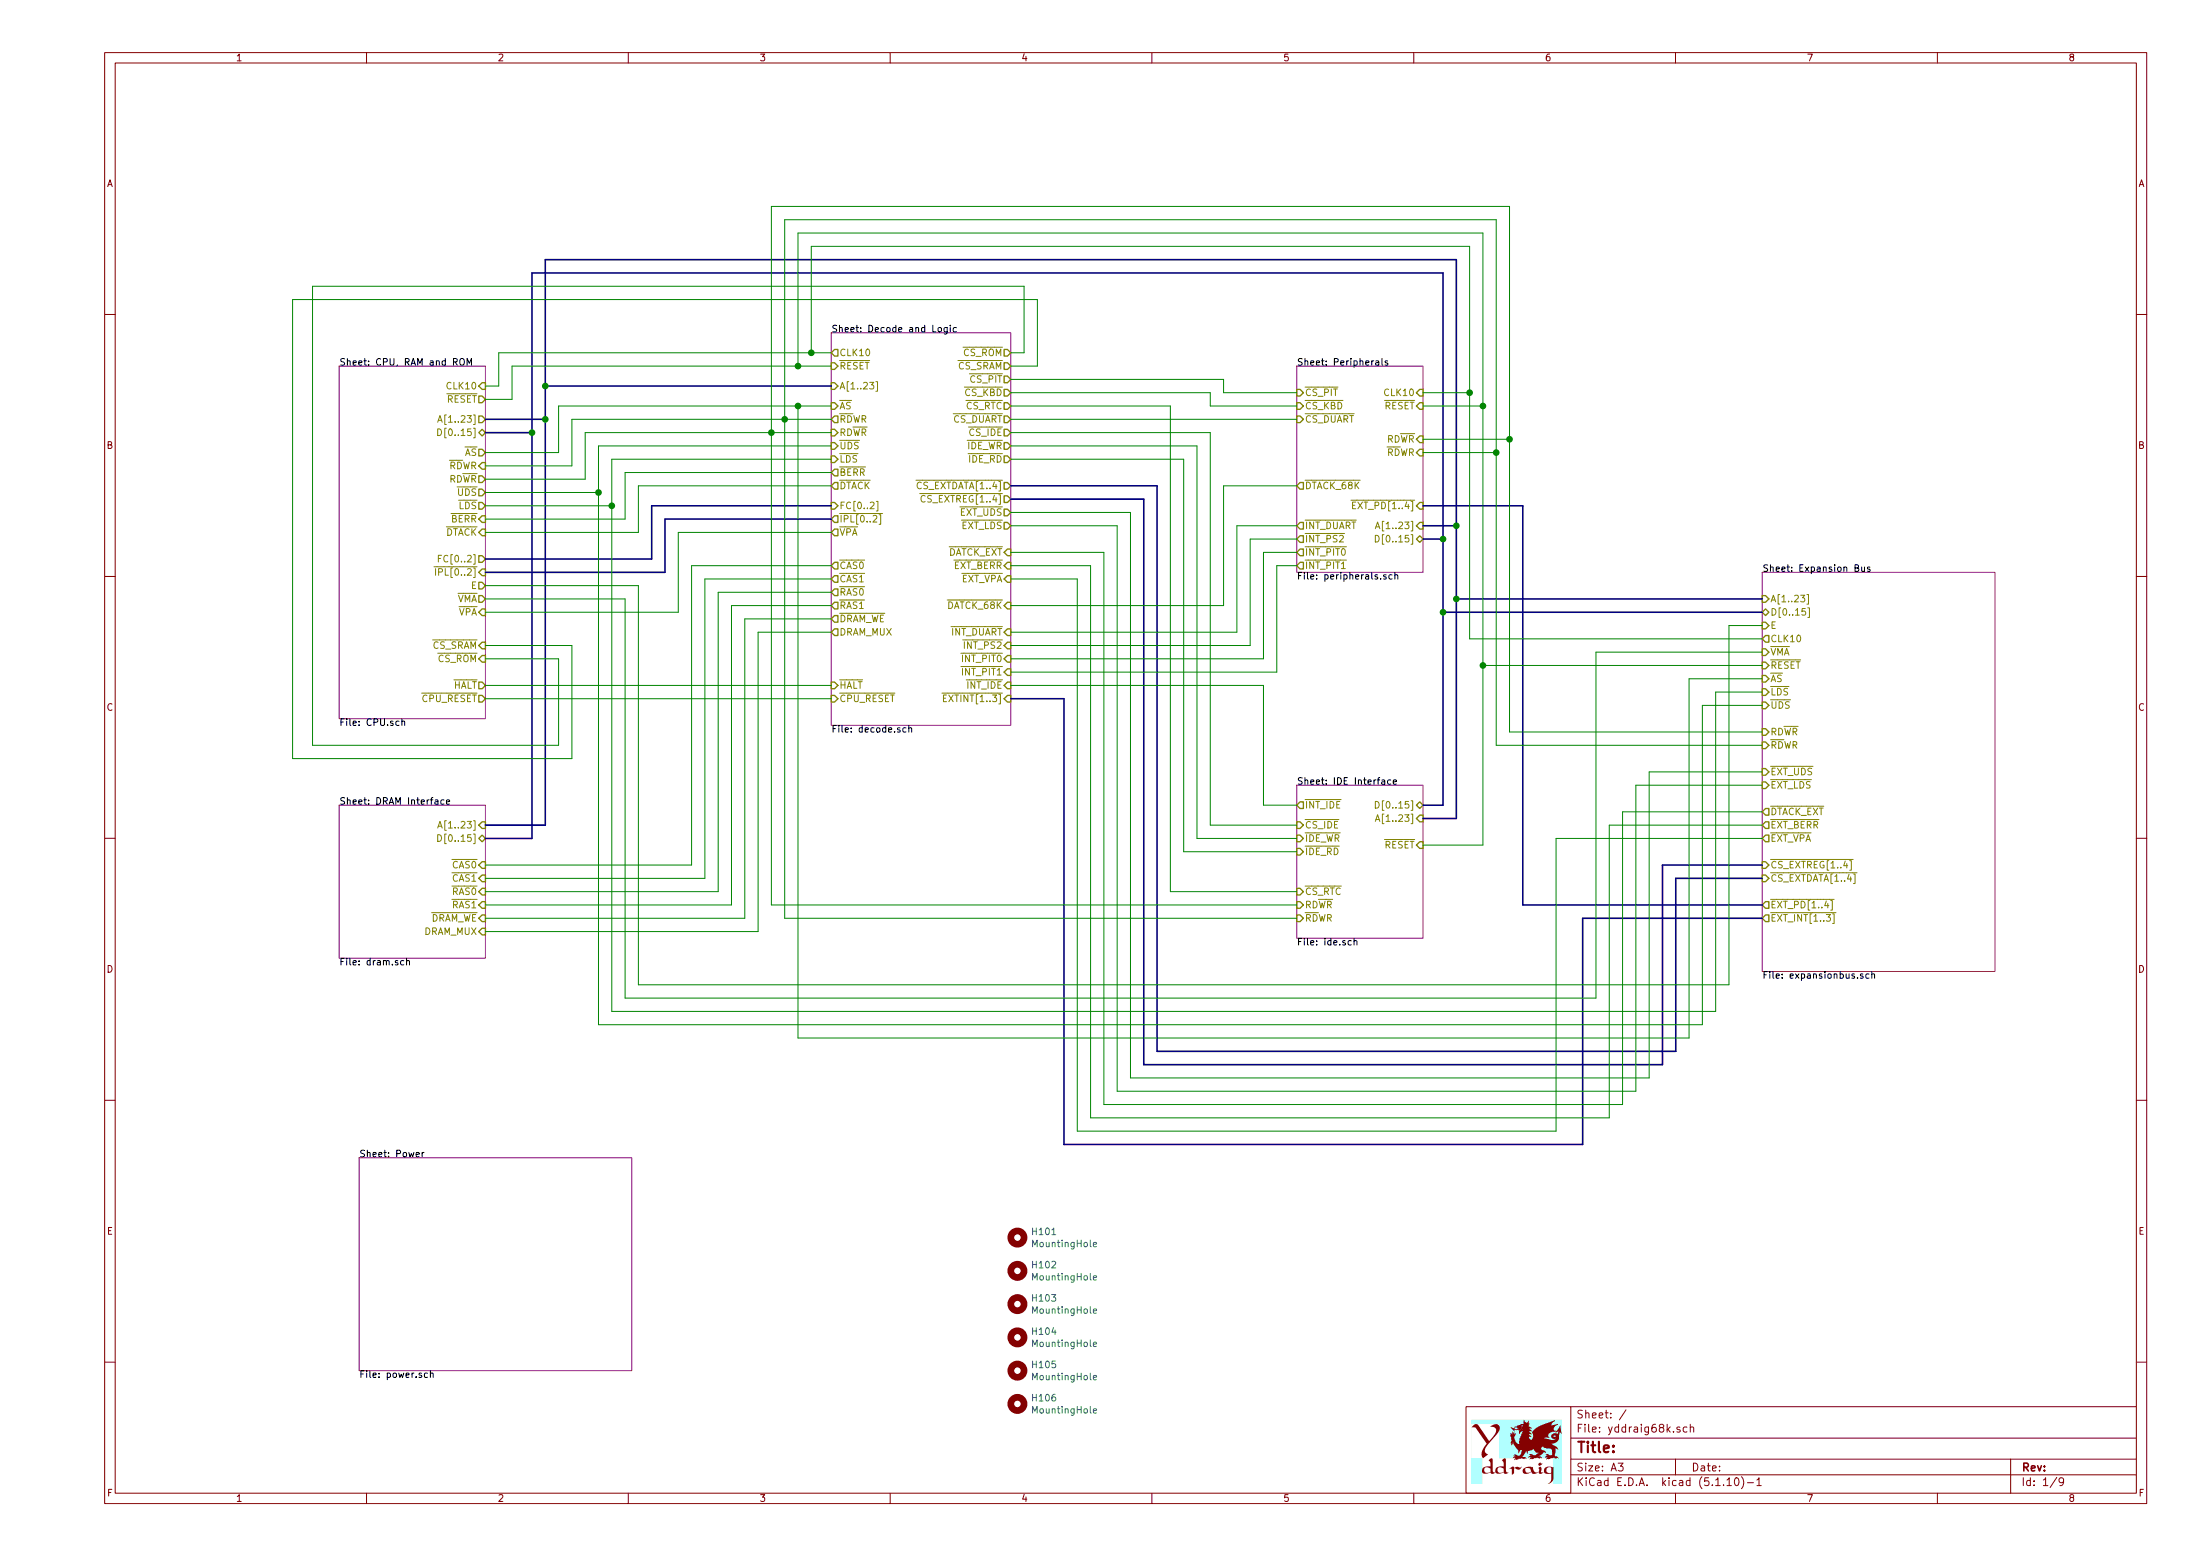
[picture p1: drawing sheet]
EESchema Schematic File Version 4
EELAYER 30 0
EELAYER END
$Descr A3 16535 11693
encoding utf-8
Sheet 1 9
Title ""
Date ""
Rev ""
Comp ""
Comment1 ""
Comment2 ""
Comment3 ""
Comment4 ""
$EndDescr
$Sheet
S 2700 8700 2050 1600
U 6058AC66
F0 "Power" 50
F1 "power.sch" 50
$EndSheet
$Sheet
S 2550 2750 1100 2650
U 606E9E62
F0 "CPU, RAM and ROM" 50
F1 "CPU.sch" 50
F2 "A[1..23]" O R 3650 3150 50 
F3 "D[0..15]" B R 3650 3250 50 
F4 "~AS" O R 3650 3400 50 
F5 "~UDS" O R 3650 3700 50 
F6 "~LDS" O R 3650 3800 50 
F7 "RD~WR" O R 3650 3600 50 
F8 "CLK10" I R 3650 2900 50 
F9 "~VPA" I R 3650 4600 50 
F10 "~RESET" O R 3650 3000 50 
F11 "~CS_SRAM" I R 3650 4850 50 
F12 "~CS_ROM" I R 3650 4950 50 
F13 "~IPL[0..2]" I R 3650 4300 50 
F14 "FC[0..2]" O R 3650 4200 50 
F15 "~BERR" I R 3650 3900 50 
F16 "~DTACK" I R 3650 4000 50 
F17 "~HALT" O R 3650 5150 50 
F18 "~CPU_RESET" O R 3650 5250 50 
F19 "~RD~WR" I R 3650 3500 50 
F20 "~VMA" O R 3650 4500 50 
F21 "E" O R 3650 4400 50 
$EndSheet
$Sheet
S 6250 2500 1350 2950
U 60E7F270
F0 "Decode and Logic" 50
F1 "decode.sch" 50
F2 "CLK10" O L 6250 2650 50 
F3 "~RESET" I L 6250 2750 50 
F4 "A[1..23]" I L 6250 2900 50 
F5 "~AS" I L 6250 3050 50 
F6 "RD~WR" I L 6250 3250 50 
F7 "~UDS" I L 6250 3350 50 
F8 "~LDS" I L 6250 3450 50 
F9 "FC[0..2]" I L 6250 3800 50 
F10 "~IPL[0..2]" O L 6250 3900 50 
F11 "~VPA" O L 6250 4000 50 
F12 "~CS_ROM" O R 7600 2650 50 
F13 "~CS_SRAM" O R 7600 2750 50 
F14 "~CS_EXTDATA[1..4]" O R 7600 3650 50 
F15 "~CS_EXTREG[1..4]" O R 7600 3750 50 
F16 "~CS_DUART" O R 7600 3150 50 
F17 "~IDE_WR" O R 7600 3350 50 
F18 "~IDE_RD" O R 7600 3450 50 
F19 "~CS_IDE" O R 7600 3250 50 
F20 "~CS_RTC" O R 7600 3050 50 
F21 "~BERR" O L 6250 3550 50 
F22 "~CS_PIT" O R 7600 2850 50 
F23 "~CS_KBD" O R 7600 2950 50 
F24 "~RAS1" O L 6250 4550 50 
F25 "~RAS0" O L 6250 4450 50 
F26 "~CAS0" O L 6250 4250 50 
F27 "~CAS1" O L 6250 4350 50 
F28 "~DRAM_WE" O L 6250 4650 50 
F29 "DRAM_MUX" O L 6250 4750 50 
F30 "~EXT_UDS" O R 7600 3850 50 
F31 "~EXT_LDS" O R 7600 3950 50 
F32 "~INT_IDE" I R 7600 5150 50 
F33 "~INT_DUART" I R 7600 4750 50 
F34 "~INT_PS2" I R 7600 4850 50 
F35 "~DATCK_68K" I R 7600 4550 50 
F36 "~DTACK" O L 6250 3650 50 
F37 "~DATCK_EXT" I R 7600 4150 50 
F38 "~RD~WR" O L 6250 3150 50 
F39 "~EXTINT[1..3]" I R 7600 5250 50 
F40 "~EXT_BERR" I R 7600 4250 50 
F41 "~CPU_RESET" I L 6250 5250 50 
F42 "~HALT" I L 6250 5150 50 
F43 "~EXT_VPA" I R 7600 4350 50 
F44 "~INT_PIT0" I R 7600 4950 50 
F45 "~INT_PIT1" I R 7600 5050 50 
$EndSheet
Wire Wire Line
	3650 2900 3750 2900
Wire Wire Line
	3650 3400 4200 3400
Wire Wire Line
	3650 3600 4400 3600
Wire Wire Line
	4400 3600 4400 3250
Wire Bus Line
	3650 3150 4100 3150
Wire Wire Line
	3750 2650 3750 2900
Wire Wire Line
	3850 3000 3850 2750
Wire Wire Line
	3850 3000 3650 3000
Wire Wire Line
	3750 2650 6100 2650
Wire Wire Line
	3850 2750 6000 2750
Wire Wire Line
	5100 4600 5100 4000
Wire Wire Line
	3650 4600 5100 4600
Wire Bus Line
	5000 4300 5000 3900
Wire Bus Line
	3650 4300 5000 4300
Wire Bus Line
	4900 4200 4900 3800
Wire Bus Line
	3650 4200 4900 4200
Wire Wire Line
	4800 4000 4800 3650
Wire Wire Line
	3650 4000 4800 4000
Wire Wire Line
	4700 3900 4700 3550
Wire Wire Line
	3650 3900 4700 3900
Wire Wire Line
	4600 3800 4600 3450
Wire Wire Line
	3650 3800 4600 3800
Wire Wire Line
	4500 3700 4500 3350
Wire Wire Line
	3650 3700 4500 3700
Wire Wire Line
	6250 4000 5100 4000
Wire Bus Line
	6250 3900 5000 3900
Wire Bus Line
	6250 3800 4900 3800
Wire Wire Line
	6250 3650 4800 3650
Wire Wire Line
	6250 3550 4700 3550
Wire Wire Line
	6250 3450 4600 3450
Wire Wire Line
	6250 3350 4500 3350
Wire Wire Line
	6250 3250 5800 3250
Wire Wire Line
	4200 3050 4200 3400
Wire Wire Line
	6250 3150 5900 3150
Wire Wire Line
	4300 3150 4300 3500
Wire Wire Line
	4300 3500 3650 3500
Wire Wire Line
	2350 2150 2350 5600
Wire Wire Line
	2350 2150 7700 2150
Wire Wire Line
	2200 5700 2200 2250
Wire Wire Line
	2200 2250 7800 2250
Wire Bus Line
	4100 2900 4100 3150
Wire Bus Line
	4100 2900 6250 2900
$Sheet
S 9750 2750 950  1550
U 605A000A
F0 "Peripherals" 50
F1 "peripherals.sch" 50
F2 "~INT_PS2" O L 9750 4050 50 
F3 "RD~WR" I R 10700 3300 50 
F4 "~RD~WR" I R 10700 3400 50 
F5 "~CS_KBD" I L 9750 3050 50 
F6 "~RESET" I R 10700 3050 50 
F7 "~DTACK_68K" O L 9750 3650 50 
F8 "CLK10" I R 10700 2950 50 
F9 "~CS_PIT" I L 9750 2950 50 
F10 "~CS_DUART" I L 9750 3150 50 
F11 "~INT_DUART" O L 9750 3950 50 
F12 "A[1..23]" I R 10700 3950 50 
F13 "D[0..15]" B R 10700 4050 50 
F14 "~EXT_PD[1..4]" I R 10700 3800 50 
F15 "~INT_PIT0" O L 9750 4150 50 
F16 "~INT_PIT1" O L 9750 4250 50 
$EndSheet
Wire Wire Line
	7600 2850 9200 2850
Wire Wire Line
	9200 2850 9200 2950
Wire Wire Line
	9200 2950 9750 2950
Wire Wire Line
	7600 3150 9750 3150
Wire Wire Line
	9750 3050 9100 3050
Wire Wire Line
	9100 3050 9100 2950
Wire Wire Line
	9100 2950 7600 2950
Wire Wire Line
	7600 4550 9200 4550
Wire Wire Line
	9200 4550 9200 3650
Wire Wire Line
	9200 3650 9750 3650
Wire Wire Line
	9750 3950 9300 3950
Wire Wire Line
	9300 3950 9300 4750
Wire Wire Line
	9750 4050 9400 4050
Wire Wire Line
	9400 4050 9400 4850
Wire Wire Line
	9750 4150 9500 4150
Wire Bus Line
	3650 3250 4000 3250
Wire Bus Line
	4000 3250 4000 2050
Wire Bus Line
	4000 2050 10850 2050
Wire Bus Line
	10850 2050 10850 4050
Wire Bus Line
	10850 4050 10700 4050
Wire Bus Line
	4100 2900 4100 1950
Wire Bus Line
	4100 1950 10950 1950
Wire Bus Line
	10950 1950 10950 3950
Wire Bus Line
	10950 3950 10700 3950
Connection ~ 4100 2900
Wire Wire Line
	6100 2650 6100 1850
Wire Wire Line
	6100 1850 11050 1850
Wire Wire Line
	11050 1850 11050 2950
Wire Wire Line
	11050 2950 10700 2950
Connection ~ 6100 2650
Wire Wire Line
	6100 2650 6250 2650
Wire Wire Line
	6000 2750 6000 1750
Wire Wire Line
	6000 1750 11150 1750
Wire Wire Line
	11150 1750 11150 3050
Wire Wire Line
	11150 3050 10700 3050
Connection ~ 6000 2750
Wire Wire Line
	6000 2750 6250 2750
Wire Wire Line
	5900 3150 5900 1650
Wire Wire Line
	5900 1650 11250 1650
Wire Wire Line
	11250 1650 11250 3400
Wire Wire Line
	11250 3400 10700 3400
Connection ~ 5900 3150
Wire Wire Line
	5900 3150 4300 3150
Wire Wire Line
	5800 3250 5800 1550
Wire Wire Line
	5800 1550 11350 1550
Wire Wire Line
	11350 1550 11350 3300
Wire Wire Line
	11350 3300 10700 3300
Connection ~ 5800 3250
Wire Wire Line
	5800 3250 4400 3250
Wire Wire Line
	3650 4850 4300 4850
Wire Wire Line
	2200 5700 4300 5700
Wire Wire Line
	2350 5600 4200 5600
Wire Wire Line
	3650 4950 4200 4950
Wire Bus Line
	4000 3250 4000 6300
Wire Bus Line
	4000 6300 3650 6300
Connection ~ 4000 3250
Wire Bus Line
	4100 3150 4100 6200
Wire Bus Line
	4100 6200 3650 6200
Connection ~ 4100 3150
Wire Wire Line
	6250 4250 5200 4250
Wire Wire Line
	5200 4250 5200 6500
Wire Wire Line
	5200 6500 3650 6500
Wire Wire Line
	3650 6600 5300 6600
Wire Wire Line
	5300 6600 5300 4350
Wire Wire Line
	5300 4350 6250 4350
Wire Wire Line
	6250 4450 5400 4450
Wire Wire Line
	5400 4450 5400 6700
Wire Wire Line
	5400 6700 3650 6700
Wire Wire Line
	3650 6800 5500 6800
Wire Wire Line
	5500 6800 5500 4550
Wire Wire Line
	5500 4550 6250 4550
Wire Wire Line
	5600 6900 5600 4650
Wire Wire Line
	5600 4650 6250 4650
Wire Wire Line
	3650 6900 5600 6900
Wire Wire Line
	5700 7000 5700 4750
Wire Wire Line
	5700 4750 6250 4750
Wire Wire Line
	3650 7000 5700 7000
Wire Wire Line
	3650 5250 6250 5250
Wire Wire Line
	3650 5150 6250 5150
$Sheet
S 9750 5900 950  1150
U 6090D430
F0 "IDE Interface" 50
F1 "ide.sch" 50
F2 "D[0..15]" B R 10700 6050 50 
F3 "A[1..23]" I R 10700 6150 50 
F4 "~IDE_WR" I L 9750 6300 50 
F5 "~IDE_RD" I L 9750 6400 50 
F6 "~RESET" I R 10700 6350 50 
F7 "~CS_IDE" I L 9750 6200 50 
F8 "~INT_IDE" O L 9750 6050 50 
F9 "~CS_RTC" I L 9750 6700 50 
F10 "RD~WR" I L 9750 6800 50 
F11 "~RD~WR" I L 9750 6900 50 
$EndSheet
$Sheet
S 2550 6050 1100 1150
U 605A6307
F0 "DRAM Interface" 50
F1 "dram.sch" 50
F2 "D[0..15]" B R 3650 6300 50 
F3 "A[1..23]" I R 3650 6200 50 
F4 "~CAS0" I R 3650 6500 50 
F5 "~CAS1" I R 3650 6600 50 
F6 "~RAS0" I R 3650 6700 50 
F7 "~RAS1" I R 3650 6800 50 
F8 "~DRAM_WE" I R 3650 6900 50 
F9 "DRAM_MUX" I R 3650 7000 50 
$EndSheet
Wire Bus Line
	10850 4050 10850 4600
Wire Bus Line
	10850 6050 10700 6050
Connection ~ 10850 4050
Wire Bus Line
	10950 3950 10950 4500
Wire Bus Line
	10950 6150 10700 6150
Connection ~ 10950 3950
Wire Wire Line
	11150 6350 10700 6350
Connection ~ 11150 3050
Wire Wire Line
	7600 5150 9500 5150
Wire Wire Line
	9500 5150 9500 6050
Wire Wire Line
	9500 6050 9750 6050
Wire Wire Line
	7600 3250 9100 3250
Wire Wire Line
	9100 3250 9100 6200
Wire Wire Line
	7600 3350 9000 3350
Wire Wire Line
	7600 3450 8900 3450
Wire Wire Line
	9750 6200 9100 6200
Wire Wire Line
	9000 6300 9750 6300
Wire Wire Line
	9000 3350 9000 6300
Wire Wire Line
	8900 3450 8900 6400
Wire Wire Line
	8900 6400 9750 6400
Wire Wire Line
	7600 3050 8800 3050
Wire Wire Line
	8800 3050 8800 6700
Wire Wire Line
	8800 6700 9750 6700
Wire Wire Line
	5800 3250 5800 6800
Wire Wire Line
	5800 6800 9750 6800
Wire Wire Line
	5900 3150 5900 6900
Wire Wire Line
	5900 6900 9750 6900
$Sheet
S 13250 4300 1750 3000
U 60863516
F0 "Expansion Bus" 50
F1 "expansionbus.sch" 50
F2 "~DTACK_EXT" O L 13250 6100 50 
F3 "D[0..15]" B L 13250 4600 50 
F4 "CLK10" O L 13250 4800 50 
F5 "~RESET" I L 13250 5000 50 
F6 "~AS" I L 13250 5100 50 
F7 "~LDS" I L 13250 5200 50 
F8 "~UDS" I L 13250 5300 50 
F9 "RD~WR" I L 13250 5500 50 
F10 "~RD~WR" I L 13250 5600 50 
F11 "~CS_EXTREG[1..4]" I L 13250 6500 50 
F12 "~CS_EXTDATA[1..4]" I L 13250 6600 50 
F13 "~EXT_UDS" I L 13250 5800 50 
F14 "~EXT_LDS" I L 13250 5900 50 
F15 "~EXT_PD[1..4]" O L 13250 6800 50 
F16 "~EXT_INT[1..3]" O L 13250 6900 50 
F17 "~EXT_BERR" O L 13250 6200 50 
F18 "A[1..23]" I L 13250 4500 50 
F19 "~VMA" I L 13250 4900 50 
F20 "~EXT_VPA" O L 13250 6300 50 
F21 "E" I L 13250 4700 50 
$EndSheet
Wire Bus Line
	13250 4500 10950 4500
Connection ~ 10950 4500
Wire Bus Line
	10950 4500 10950 6150
Wire Bus Line
	13250 4600 10850 4600
Connection ~ 10850 4600
Wire Bus Line
	10850 4600 10850 6050
Wire Wire Line
	11050 2950 11050 4800
Wire Wire Line
	11050 4800 13250 4800
Connection ~ 11050 2950
Wire Wire Line
	13250 5000 11150 5000
Wire Wire Line
	11150 3050 11150 5000
Connection ~ 11150 5000
Wire Wire Line
	11150 5000 11150 6350
Wire Wire Line
	4600 3800 4600 7600
Wire Wire Line
	12900 7600 12900 5200
Wire Wire Line
	12900 5200 13250 5200
Connection ~ 4600 3800
Wire Wire Line
	4200 4950 4200 5600
Wire Wire Line
	4300 4850 4300 5700
Wire Wire Line
	4500 3700 4500 7700
Wire Wire Line
	4500 7700 12800 7700
Wire Wire Line
	12800 7700 12800 5300
Wire Wire Line
	12800 5300 13250 5300
Connection ~ 4500 3700
Wire Wire Line
	11250 3400 11250 5600
Wire Wire Line
	11250 5600 13250 5600
Connection ~ 11250 3400
Wire Wire Line
	11350 3300 11350 5500
Wire Wire Line
	11350 5500 13250 5500
Connection ~ 11350 3300
Wire Wire Line
	7700 2650 7700 2150
Wire Wire Line
	7700 2650 7600 2650
Wire Wire Line
	7800 2250 7800 2750
Wire Wire Line
	7800 2750 7600 2750
Wire Bus Line
	7600 3650 8700 3650
Wire Bus Line
	8700 3650 8700 7900
Wire Bus Line
	8700 7900 12600 7900
Wire Bus Line
	12600 7900 12600 6600
Wire Bus Line
	12600 6600 13250 6600
Wire Bus Line
	7600 3750 8600 3750
Wire Bus Line
	8600 3750 8600 8000
Wire Bus Line
	8600 8000 12500 8000
Wire Bus Line
	12500 8000 12500 6500
Wire Bus Line
	12500 6500 13250 6500
Wire Wire Line
	7600 3850 8500 3850
Wire Wire Line
	8500 3850 8500 8100
Wire Wire Line
	8500 8100 12400 8100
Wire Wire Line
	12400 8100 12400 5800
Wire Wire Line
	12400 5800 13250 5800
Wire Wire Line
	7600 3950 8400 3950
Wire Wire Line
	8400 3950 8400 8200
Wire Wire Line
	8400 8200 12300 8200
Wire Wire Line
	12300 8200 12300 5900
Wire Wire Line
	12300 5900 13250 5900
Wire Wire Line
	7600 4150 8300 4150
Wire Wire Line
	8300 4150 8300 8300
Wire Wire Line
	8300 8300 12200 8300
Wire Wire Line
	12200 8300 12200 6100
Wire Wire Line
	12200 6100 13250 6100
Wire Wire Line
	7600 4250 8200 4250
Wire Wire Line
	8200 4250 8200 8400
Wire Wire Line
	8200 8400 12100 8400
Wire Wire Line
	12100 8400 12100 6200
Wire Wire Line
	12100 6200 13250 6200
Wire Bus Line
	13250 6800 11450 6800
Wire Bus Line
	11450 6800 11450 3800
Wire Bus Line
	11450 3800 10700 3800
Wire Bus Line
	13250 6900 11900 6900
Wire Bus Line
	11900 6900 11900 8600
Wire Bus Line
	11900 8600 8000 8600
Wire Bus Line
	8000 8600 8000 5250
Wire Bus Line
	8000 5250 7600 5250
Wire Wire Line
	4200 3050 6000 3050
Wire Wire Line
	13250 5100 12700 5100
Wire Wire Line
	12700 5100 12700 7800
Wire Wire Line
	6000 7800 6000 3050
Wire Wire Line
	6000 7800 12700 7800
Connection ~ 6000 3050
Wire Wire Line
	6000 3050 6250 3050
Wire Wire Line
	3650 4500 4700 4500
Wire Wire Line
	4700 4500 4700 7500
Wire Wire Line
	4700 7500 12000 7500
Wire Wire Line
	12000 7500 12000 4900
Wire Wire Line
	12000 4900 13250 4900
Wire Wire Line
	4600 7600 12900 7600
Wire Wire Line
	3650 4400 4800 4400
Wire Wire Line
	4800 4400 4800 7400
Wire Wire Line
	4800 7400 13000 7400
Wire Wire Line
	13000 7400 13000 4700
Wire Wire Line
	13000 4700 13250 4700
Wire Wire Line
	7600 4350 8100 4350
Wire Wire Line
	8100 4350 8100 8500
Wire Wire Line
	8100 8500 11700 8500
Wire Wire Line
	11700 8500 11700 6300
Wire Wire Line
	11700 6300 13250 6300
Wire Wire Line
	7600 4750 9300 4750
Wire Wire Line
	7600 4850 9400 4850
Wire Wire Line
	9500 4950 7600 4950
Wire Wire Line
	9500 4150 9500 4950
Wire Wire Line
	7600 5050 9600 5050
Wire Wire Line
	9600 5050 9600 4250
Wire Wire Line
	9600 4250 9750 4250
$Comp
L Mechanical:MountingHole H101
U 1 1
P 7650 9300
F 0 "H101" H 7750 9346 50  0000 L CNN
F 1 "MountingHole" H 7750 9255 50  0000 L CNN
F 2 "MountingHole:MountingHole_4.3mm_M4" H 7650 9300 50  0001 C CNN
F 3 "~" H 7650 9300 50  0001 C CNN
	1    7650 9300
	1    0    0    -1  
$EndComp
$Comp
L Mechanical:MountingHole H102
U 1 1
P 7650 9550
F 0 "H102" H 7750 9596 50  0000 L CNN
F 1 "MountingHole" H 7750 9505 50  0000 L CNN
F 2 "MountingHole:MountingHole_4.3mm_M4" H 7650 9550 50  0001 C CNN
F 3 "~" H 7650 9550 50  0001 C CNN
	1    7650 9550
	1    0    0    -1  
$EndComp
$Comp
L Mechanical:MountingHole H103
U 1 1
P 7650 9800
F 0 "H103" H 7750 9846 50  0000 L CNN
F 1 "MountingHole" H 7750 9755 50  0000 L CNN
F 2 "MountingHole:MountingHole_4.3mm_M4" H 7650 9800 50  0001 C CNN
F 3 "~" H 7650 9800 50  0001 C CNN
	1    7650 9800
	1    0    0    -1  
$EndComp
$Comp
L Mechanical:MountingHole H104
U 1 1
P 7650 10050
F 0 "H104" H 7750 10096 50  0000 L CNN
F 1 "MountingHole" H 7750 10005 50  0000 L CNN
F 2 "MountingHole:MountingHole_4.3mm_M4" H 7650 10050 50  0001 C CNN
F 3 "~" H 7650 10050 50  0001 C CNN
	1    7650 10050
	1    0    0    -1  
$EndComp
$Comp
L Mechanical:MountingHole H105
U 1 1
P 7650 10300
F 0 "H105" H 7750 10346 50  0000 L CNN
F 1 "MountingHole" H 7750 10255 50  0000 L CNN
F 2 "MountingHole:MountingHole_4.3mm_M4" H 7650 10300 50  0001 C CNN
F 3 "~" H 7650 10300 50  0001 C CNN
	1    7650 10300
	1    0    0    -1  
$EndComp
$Comp
L Mechanical:MountingHole H106
U 1 1
P 7650 10550
F 0 "H106" H 7750 10596 50  0000 L CNN
F 1 "MountingHole" H 7750 10505 50  0000 L CNN
F 2 "MountingHole:MountingHole_4.3mm_M4" H 7650 10550 50  0001 C CNN
F 3 "~" H 7650 10550 50  0001 C CNN
	1    7650 10550
	1    0    0    -1  
$EndComp
$EndSCHEMATC
